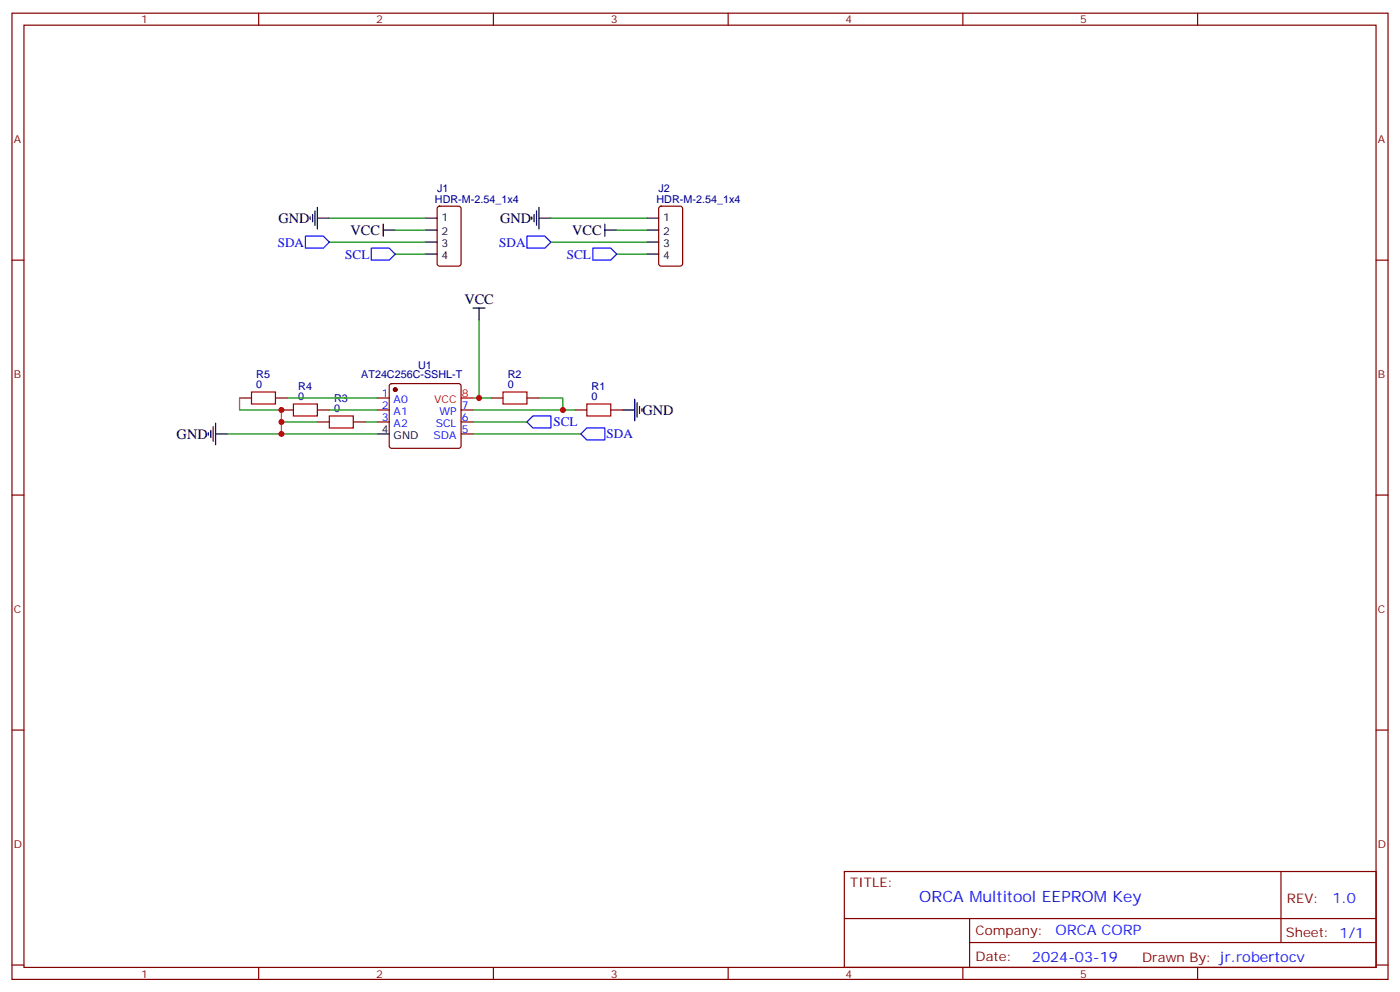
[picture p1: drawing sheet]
<svg xmlns="http://www.w3.org/2000/svg" width="412mm" height="292mm" viewBox="0 0 412 292" stroke-linecap="round" stroke-linejoin="round" font-family="sans-serif">
<g fill="none" stroke="#870000" stroke-width=".35">
<path d="M3.5 3.9h405.4v284.3h-405.4zM7.1 7.4h398.2v277.3h-398.2zM76.2 3.9v3.5M145.3 3.9v3.5M214.5 3.9v3.5M283.6 3.9v3.5M352.8 3.9v3.5M3.5 76.6h3.6M129 60.9l.5-.2h5.6l.7 .4v16.5l-.4 .7h-5.9l-.7-.4v-16.5zM194.3 60.9l.4-.2h5.7l.6 .4 .1 16.5-.5 .7h-5.9l-.6-.4-.1-16.5zM405.3 76.6h3.6M70.6 117.1h3.5"/>
<path d="M81.1 117.1h3.6M111.1 117.1h3.6M114.9 113.1l.5-.2h19.7l.5 .2 .2 .5v17.6l-.2 .5-.5 .2h-19.7l-.5-.2-.2-.5v-17.6zM144.6 117.1h3.6M155.2 117.1h3.5M82.9 120.6h3.5M93.5 120.6h3.5M93.5 124.2h3.5M104.1 124.2h3.5M111.1 120.6h3.6M111.1 124.2h3.6M135.8 120.6h3.5"/>
<path d="M135.8 124.2h3.5M135.8 127.7h3.5M169.3 120.6h3.6M179.9 120.6h3.5M3.5 145.7h3.6M405.3 145.7h3.6M3.5 214.8h3.6M405.3 214.8h3.6M248.7 256.5h156.6v28.2h-156.6zM377.3 256.5v20.9M248.7 270.3h156.5M285.6 277.4h119.6"/>
<path d="M285.6 270.3v14.1M3.5 284h3.6M76.2 284.7v3.5M145.3 284.7v3.5M214.5 284.7v3.5M283.6 284.7v3.5M352.8 284.7v3.5M405.3 284h3.6"/>
</g>
<g fill="none" stroke="#000" stroke-width=".35">
<path d="M91.4 63.9v.7M92.1 63.1v2.2M92.8 62.1v4.2M93.5 64.2h3.5M93.5 61v6.4M112.9 67.7h3.5M112.9 66v3.5M125.2 64.2h3.6M125.2 67.7h3.6M125.2 71.3h3.6M125.2 74.8h3.6M156.6 63.9v.7"/>
<path d="M157.3 63.1v2.2M158 62.1v4.2M158.7 64.2h3.6M158.7 61v6.4M178.2 67.7h3.5M178.2 66v3.5M190.5 64.2h3.5M190.5 67.7h3.5M190.5 71.3h3.5M190.5 74.8h3.5M139.3 90.7h3.6M141.1 90.7v3.5"/>
<path d="M187 117.5v6.3M187.7 118.5v4.3M188.4 119.6v2.1M61.4 127.4v.7M62.1 126.6v2.2M62.8 125.6v4.2M63.5 127.7h3.5M63.5 124.5v6.4M111.1 127.7h3.6M183.4 120.6h3.6M189.1 120.3v.7"/>
</g>
<circle cx="116.4" cy="114.7" r=".53" fill="#870000" stroke="#870000" stroke-width=".35"/>
<path d="M135.8 117.1h3.5" fill="none" stroke="#f00" stroke-width=".35"/>
<g fill="none" stroke="#008700" stroke-width=".35">
<path d="M97 64.2h28.2M97 71.3h28.2M116.4 67.7h8.8M116.4 74.8h8.8M162.3 64.2h28.2M162.3 71.3h28.2M181.7 67.7h8.8M181.7 74.8h8.8M141.1 94.2v22.9M70.6 117.1v3.5h12.3v3.6h10.6M84.7 117.1h26.4M139.3 117.1h5.3"/>
<path d="M158.7 117.1h7.1v3.5M67 127.7h44.1M82.9 124.2v3.5M97 120.6h14.1M107.6 124.2h3.5M139.3 120.6h30M139.3 124.2h15.9M139.3 127.7h31.8"/>
</g>
<path d="M90 69.5h5.2l1.8 1.8-1.8 1.7h-5.2zM109.4 73h5.3l1.7 1.8-1.7 1.8h-5.3zM155.2 69.5h5.3l1.8 1.8-1.8 1.7h-5.3zM174.6 73h5.3l1.8 1.8-1.8 1.8h-5.3zM155.2 124.2l1.8-1.8h5.3v3.5h-5.3zM171.1 127.7l1.8-1.8h5.3v3.6h-5.3z" fill="none" stroke="#00f" stroke-width=".35"/>
<path d="M74.1 115.4h7v3.5h-7zM86.4 118.9h7.1v3.5h-7.1zM148.2 115.4h7v3.5h-7zM172.9 118.9h7v3.5h-7zM97 122.4h7.1v3.5h-7.1z" fill="none" stroke="#a10000" stroke-width=".35"/>
<g fill="#c00">
<circle cx="165.8" cy="120.6" r=".88"/>
<circle cx="82.9" cy="120.6" r=".88"/>
<circle cx="82.9" cy="127.7" r=".88"/>
<circle cx="82.9" cy="124.2" r=".88"/>
<circle cx="141.1" cy="117.1" r=".88"/>
</g>
<text font-size="4.6" fill="#00f" x="270.8" y="265.5">ORCA Multitool EEPROM Key</text>
<g font-size="4.2">
<text x="82" y="65.6">GND</text>
<text x="147.3" y="65.6">GND</text>
<text x="103.2" y="69.2">VCC</text>
<text x="168.5" y="69.2">VCC</text>
<text x="136.8" y="89.5">VCC</text>
<text x="189.3" y="122.1">GND</text>
<text x="52" y="129.1">GND</text>
</g>
<g font-size="4.2" fill="#00f">
<text x="392.5" y="265.7">1.0</text>
<text x="310.9" y="275.3">ORCA CORP</text>
<text x="304" y="283.1">2024-03-19</text>
</g>
<g font-size="3.9" fill="#00f">
<text x="81.8" y="72.7">SDA</text>
<text x="101.7" y="76.2">SCL</text>
<text x="147.1" y="72.7">SDA</text>
<text x="167" y="76.2">SCL</text>
<text x="163" y="125.2">SCL</text>
<text x="178.7" y="128.8">SDA</text>
</g>
<g font-size="3.9" fill="#800">
<text x="250.5" y="261.1">TITLE:</text>
<text x="379.1" y="265.7">REV:</text>
<text x="287.4" y="275.3">Company:</text>
<text x="378.7" y="275.9">Sheet: 1/1</text>
<text x="287.4" y="282.9">Date:</text>
<text x="336.4" y="283">Drawn By: jr.robertocv</text>
</g>
<g font-size="3.2" fill="#800">
<text x="41.6" y="6.9">1</text>
<text x="110.8" y="6.9">2</text>
<text x="179.9" y="6.9">3</text>
<text x="249.1" y="6.9">4</text>
<text x="318.2" y="6.9">5</text>
<text x="4.1" y="42">A</text>
<text x="405.9" y="42">A</text>
<text x="4.1" y="111.1">B</text>
<text x="405.9" y="111.1">B</text>
<text x="4.1" y="180.3">C</text>
<text x="405.9" y="180.3">C</text>
<text x="4.1" y="249.4">D</text>
<text x="405.9" y="249.4">D</text>
<text x="41.6" y="287.7">1</text>
<text x="110.8" y="287.7">2</text>
<text x="179.9" y="287.7">3</text>
<text x="249.1" y="287.7">4</text>
<text x="318.2" y="287.7">5</text>
</g>
<g font-size="3.2" fill="#000080">
<text x="128.1" y="59.6">HDR-M-2.54_1x4</text>
<text x="128.7" y="56.5">J1</text>
<text x="193.4" y="59.6">HDR-M-2.54_1x4</text>
<text x="194" y="56.5">J2</text>
<text x="75.5" y="111.1">R5</text>
<text x="106.4" y="111.2">AT24C256C-SSHL-T</text>
<text x="123.1" y="108.7">U1</text>
<text x="149.6" y="111.1">R2</text>
<text x="75.5" y="114.3">0</text>
<text x="87.9" y="117.8">0</text>
<text x="87.9" y="114.6">R4</text>
<text x="98.4" y="118.2">R3</text>
<text x="149.6" y="114.3">0</text>
<text x="174.3" y="117.8">0</text>
<text x="174.3" y="114.6">R1</text>
<text x="98.4" y="121.4">0</text>
</g>
<g font-size="3.2">
<text x="130.1" y="64.9">1</text>
<text x="195.3" y="64.9">1</text>
<text x="130.1" y="69.1">2</text>
<text x="195.3" y="69.1">2</text>
<text x="130.1" y="72.7">3</text>
<text x="130.1" y="76.2">4</text>
<text x="195.3" y="72.7">3</text>
<text x="195.3" y="76.2">4</text>
<text x="112.5" y="127.4">4</text>
<text x="116" y="129.1">GND</text>
</g>
<g font-size="3.2" fill="#00f">
<text x="112.5" y="116.8">1</text>
<text x="116" y="118.5">A0</text>
<text x="112.5" y="120.3">2</text>
<text x="112.5" y="123.8">3</text>
<text x="116" y="122.1">A1</text>
<text x="116" y="125.6">A2</text>
<text x="128.4" y="125.6">SCL</text>
<text x="129.5" y="122.1">WP</text>
<text x="136" y="123.8">6</text>
<text x="136" y="120.3">7</text>
<text x="127.7" y="129.1">SDA</text>
<text x="136" y="127.4">5</text>
</g>
<g font-size="3.2" fill="#f00">
<text x="127.9" y="118.5">VCC</text>
<text x="136" y="116.8">8</text>
</g>
</svg>
